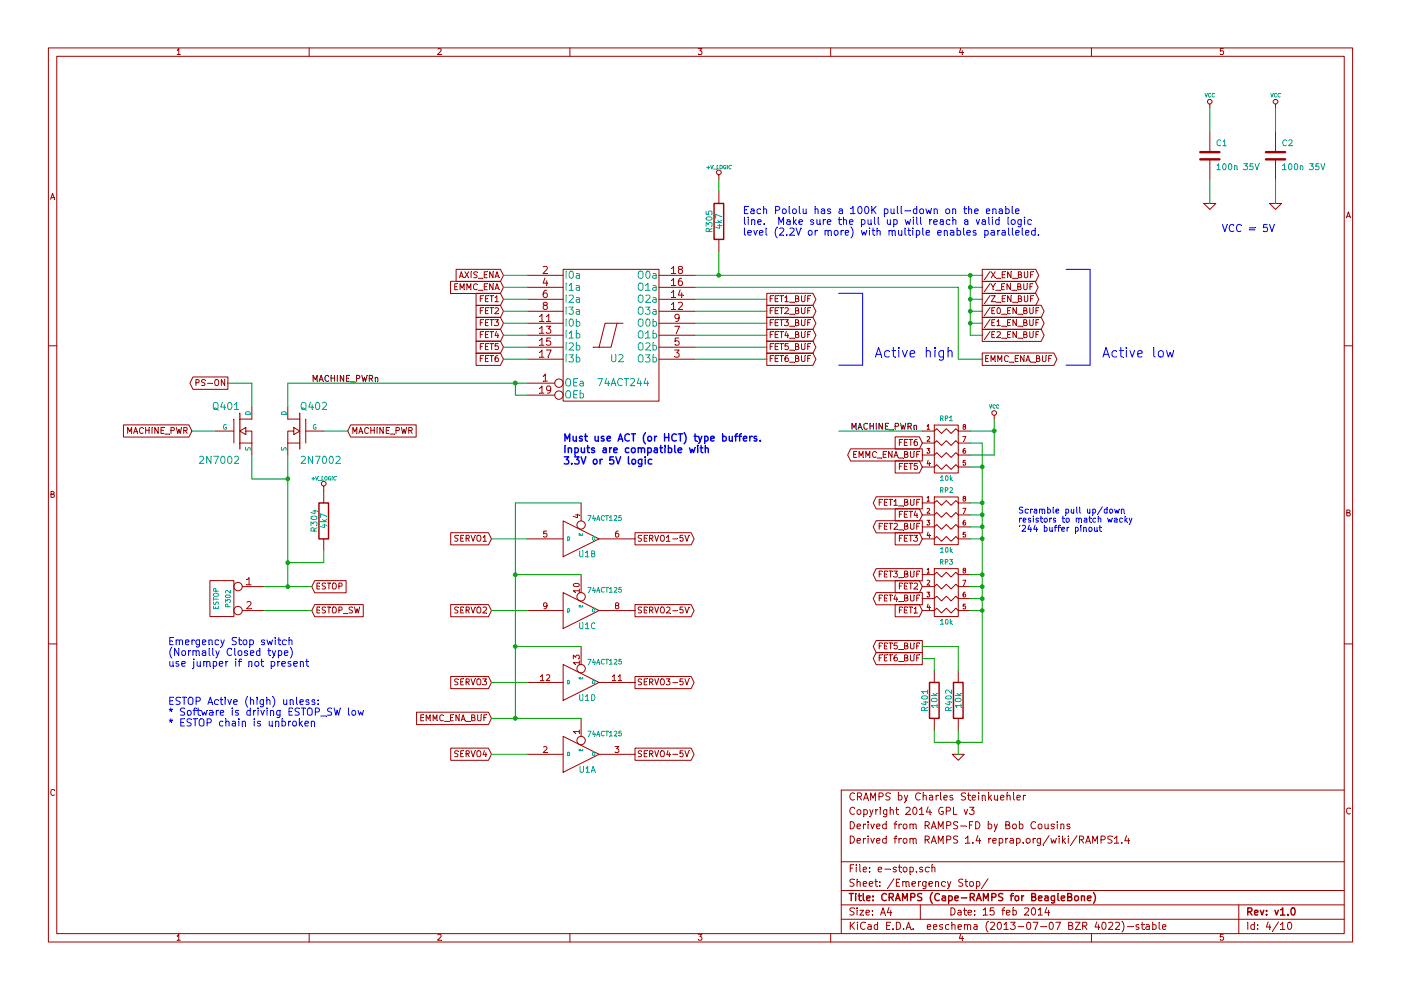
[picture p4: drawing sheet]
EESchema Schematic File Version 2
LIBS:power
LIBS:device
LIBS:transistors
LIBS:conn
LIBS:linear
LIBS:regul
LIBS:74xx
LIBS:cmos4000
LIBS:adc-dac
LIBS:memory
LIBS:xilinx
LIBS:special
LIBS:microcontrollers
LIBS:dsp
LIBS:microchip
LIBS:analog_switches
LIBS:motorola
LIBS:texas
LIBS:intel
LIBS:audio
LIBS:interface
LIBS:digital-audio
LIBS:philips
LIBS:display
LIBS:cypress
LIBS:siliconi
LIBS:opto
LIBS:atmel
LIBS:contrib
LIBS:valves
LIBS:RMC
LIBS:arduino_shieldsNCL
LIBS:opendous
LIBS:beaglebone
LIBS:beagleboneblack
LIBS:CRAMPS-cache
EELAYER 27 0
EELAYER END
$Descr A4 11693 8268
encoding utf-8
Sheet 4 10
Title "CRAMPS (Cape-RAMPS for BeagleBone)"
Date "15 feb 2014"
Rev "v1.0"
Comp ""
Comment1 "Derived from RAMPS 1.4 reprap.org/wiki/RAMPS1.4"
Comment2 "Derived from RAMPS-FD by Bob Cousins"
Comment3 "Copyright 2014 GPL v3"
Comment4 "CRAMPS by Charles Steinkuehler"
$EndDescr
$Comp
L R_PACK4 RP1
U 1 1
P 7900 3950
F 0 "RP1" H 7900 4400 40  0000 C CNN
F 1 "10k" H 7900 3900 40  0000 C CNN
F 2 "" H 7900 3950 60  0001 C CNN
F 3 "" H 7900 3950 60  0001 C CNN
F 4 "Bourns" H 6250 6550 60  0001 C CNN "Mfg"
F 5 "CAT16-103J4LF" H 6250 6550 60  0001 C CNN "PartNo"
    1    7900 3950
    1    0    0    -1  
$EndComp
$Comp
L R_PACK4 RP3
U 1 1
P 7900 5150
F 0 "RP3" H 7900 5600 40  0000 C CNN
F 1 "10k" H 7900 5100 40  0000 C CNN
F 2 "" H 7900 5150 60  0001 C CNN
F 3 "" H 7900 5150 60  0001 C CNN
F 4 "Bourns" H 6250 6550 60  0001 C CNN "Mfg"
F 5 "CAT16-103J4LF" H 6250 6550 60  0001 C CNN "PartNo"
    1    7900 5150
    1    0    0    -1  
$EndComp
$Comp
L R_PACK4 RP2
U 1 1
P 7900 4550
F 0 "RP2" H 7900 5000 40  0000 C CNN
F 1 "10k" H 7900 4500 40  0000 C CNN
F 2 "" H 7900 4550 60  0001 C CNN
F 3 "" H 7900 4550 60  0001 C CNN
F 4 "Bourns" H 6250 6550 60  0001 C CNN "Mfg"
F 5 "CAT16-103J4LF" H 6250 6550 60  0001 C CNN "PartNo"
    1    7900 4550
    1    0    0    -1  
$EndComp
Text Notes 1400 5400 0    60   ~ 0
Emergency Stop switch\n(Normally Closed type)\nuse jumper if not present\n\n
Text GLabel 6400 2800 2    50   Output ~ 0
FET4_BUF
Text GLabel 6400 2700 2    50   Output ~ 0
FET3_BUF
Text GLabel 4200 2800 0    50   Input ~ 0
FET4
Text GLabel 4200 2700 0    50   Input ~ 0
FET3
$Comp
L 74LS125 U1
U 1 1
P 4850 6300
F 0 "U1" H 4850 6400 50  0000 L BNN
F 1 "74ACT125" H 4900 6150 40  0000 L TNN
F 2 "" H 4850 6300 60  0001 C CNN
F 3 "" H 4850 6300 60  0001 C CNN
F 4 "On Semi" H 6250 6550 60  0001 C CNN "Mfg"
F 5 "MC74ACT125DG" H 6250 6550 60  0001 C CNN "PartNo"
    1    4850 6300
    1    0    0    1   
$EndComp
$Comp
L 74LS125 U1
U 4 1
P 4850 5700
F 0 "U1" H 4850 5800 50  0000 L BNN
F 1 "74ACT125" H 4900 5550 40  0000 L TNN
F 2 "" H 4850 5700 60  0001 C CNN
F 3 "" H 4850 5700 60  0001 C CNN
F 4 "On Semi" H 6250 6550 60  0001 C CNN "Mfg"
F 5 "MC74ACT125DG" H 6250 6550 60  0001 C CNN "PartNo"
    4    4850 5700
    1    0    0    1   
$EndComp
$Comp
L 74LS125 U1
U 3 1
P 4850 5100
F 0 "U1" H 4850 5200 50  0000 L BNN
F 1 "74ACT125" H 4900 4950 40  0000 L TNN
F 2 "" H 4850 5100 60  0001 C CNN
F 3 "" H 4850 5100 60  0001 C CNN
F 4 "On Semi" H 6250 6550 60  0001 C CNN "Mfg"
F 5 "MC74ACT125DG" H 6250 6550 60  0001 C CNN "PartNo"
    3    4850 5100
    1    0    0    1   
$EndComp
$Comp
L 74LS125 U1
U 2 1
P 4850 4500
F 0 "U1" H 4850 4600 50  0000 L BNN
F 1 "74ACT125" H 4900 4350 40  0000 L TNN
F 2 "" H 4850 4500 60  0001 C CNN
F 3 "" H 4850 4500 60  0001 C CNN
F 4 "On Semi" H 6250 6550 60  0001 C CNN "Mfg"
F 5 "MC74ACT125DG" H 6250 6550 60  0001 C CNN "PartNo"
    2    4850 4500
    1    0    0    1   
$EndComp
$Comp
L 74LS244 U2
U 1 1
P 5100 2800
F 0 "U2" H 5150 2600 60  0000 C CNN
F 1 "74ACT244" H 5200 2400 60  0000 C CNN
F 2 "" H 5100 2800 60  0001 C CNN
F 3 "" H 5100 2800 60  0001 C CNN
F 4 "Fairchild" H 6250 6550 60  0001 C CNN "Mfg"
F 5 "74ACT244SC" H 6250 6550 60  0001 C CNN "PartNo"
    1    5100 2800
    1    0    0    -1  
$EndComp
$Comp
L VCC #PWR049
U 1 1
P 10650 900
F 0 "#PWR049" H 10650 1000 30  0001 C CNN
F 1 "VCC" H 10650 1000 30  0000 C CNN
F 2 "" H 10650 900 60  0001 C CNN
F 3 "" H 10650 900 60  0001 C CNN
    1    10650 900 
    1    0    0    -1  
$EndComp
$Comp
L GND #PWR050
U 1 1
P 10650 1700
F 0 "#PWR050" H 10650 1700 30  0001 C CNN
F 1 "GND" H 10650 1630 30  0001 C CNN
F 2 "" H 10650 1700 60  0001 C CNN
F 3 "" H 10650 1700 60  0001 C CNN
    1    10650 1700
    1    0    0    -1  
$EndComp
$Comp
L C C2
U 1 1
P 10650 1300
F 0 "C2" H 10700 1400 50  0000 L CNN
F 1 "100n 35V" H 10700 1200 50  0000 L CNN
F 2 "" H 10650 1300 60  0001 C CNN
F 3 "" H 10650 1300 60  0001 C CNN
F 4 "Taiyo Yuden" H 6250 6550 60  0001 C CNN "Mfg"
F 5 "GMK212BJ104KGHT" H 6250 6550 60  0001 C CNN "PartNo"
    1    10650 1300
    1    0    0    -1  
$EndComp
$Comp
L C C1
U 1 1
P 10100 1300
F 0 "C1" H 10150 1400 50  0000 L CNN
F 1 "100n 35V" H 10150 1200 50  0000 L CNN
F 2 "" H 10100 1300 60  0001 C CNN
F 3 "" H 10100 1300 60  0001 C CNN
F 4 "Taiyo Yuden" H 6250 6550 60  0001 C CNN "Mfg"
F 5 "GMK212BJ104KGHT" H 6250 6550 60  0001 C CNN "PartNo"
    1    10100 1300
    1    0    0    -1  
$EndComp
$Comp
L GND #PWR051
U 1 1
P 10100 1700
F 0 "#PWR051" H 10100 1700 30  0001 C CNN
F 1 "GND" H 10100 1630 30  0001 C CNN
F 2 "" H 10100 1700 60  0001 C CNN
F 3 "" H 10100 1700 60  0001 C CNN
    1    10100 1700
    1    0    0    -1  
$EndComp
$Comp
L VCC #PWR052
U 1 1
P 10100 900
F 0 "#PWR052" H 10100 1000 30  0001 C CNN
F 1 "VCC" H 10100 1000 30  0000 C CNN
F 2 "" H 10100 900 60  0001 C CNN
F 3 "" H 10100 900 60  0001 C CNN
    1    10100 900 
    1    0    0    -1  
$EndComp
Text GLabel 6400 2600 2    50   Output ~ 0
FET2_BUF
Text GLabel 6400 2500 2    50   Output ~ 0
FET1_BUF
Text GLabel 4200 2600 0    50   Input ~ 0
FET2
Text GLabel 4200 2500 0    50   Input ~ 0
FET1
$Comp
L R R305
U 1 1
P 6000 1850
F 0 "R305" V 6080 1850 50  0000 C CNN
F 1 "4k7" V 6000 1850 50  0000 C CNN
F 2 "" H 6000 1850 60  0001 C CNN
F 3 "" H 6000 1850 60  0001 C CNN
F 4 "Stackpole" H 6250 6550 60  0001 C CNN "Mfg"
F 5 "RMCF0805FT4K70" H 6250 6550 60  0001 C CNN "PartNo"
F 6 "KOA" H 6250 6550 60  0001 C CNN "AltMfg"
F 7 "RK73H2ATTD4701F" H 6250 6550 60  0001 C CNN "AltPartNo"
    1    6000 1850
    -1   0    0    -1  
$EndComp
$Comp
L +V_LOGIC #PWR053
U 1 1
P 2700 4100
F 0 "#PWR053" H 2700 4070 30  0001 C CNN
F 1 "+V_LOGIC" H 2700 4200 30  0000 C CNN
F 2 "" H 2700 4100 60  0001 C CNN
F 3 "" H 2700 4100 60  0001 C CNN
    1    2700 4100
    -1   0    0    -1  
$EndComp
$Comp
L CONN_2 P302
U 1 1
P 1850 5000
F 0 "P302" V 1800 5000 40  0000 C CNN
F 1 "ESTOP" V 1900 5000 40  0000 C CNN
F 2 "" H 1850 5000 60  0001 C CNN
F 3 "" H 1850 5000 60  0001 C CNN
F 4 "Molex" H 6250 6550 60  0001 C CNN "Mfg"
F 5 "22-23-2021" H 6250 6550 60  0001 C CNN "PartNo"
    1    1850 5000
    -1   0    0    -1  
$EndComp
$Comp
L R R304
U 1 1
P 2700 4350
F 0 "R304" V 2780 4350 50  0000 C CNN
F 1 "4k7" V 2700 4350 50  0000 C CNN
F 2 "" H 2700 4350 60  0001 C CNN
F 3 "" H 2700 4350 60  0001 C CNN
F 4 "Stackpole" H 6250 6550 60  0001 C CNN "Mfg"
F 5 "RMCF0805FT4K70" H 6250 6550 60  0001 C CNN "PartNo"
F 6 "KOA" H 6250 6550 60  0001 C CNN "AltMfg"
F 7 "RK73H2ATTD4701F" H 6250 6550 60  0001 C CNN "AltPartNo"
    1    2700 4350
    -1   0    0    -1  
$EndComp
Text GLabel 8200 2300 2    50   Output ~ 0
/X_EN_BUF
Text GLabel 8200 2400 2    50   Output ~ 0
/Y_EN_BUF
Text GLabel 8200 2500 2    50   Output ~ 0
/Z_EN_BUF
Text GLabel 8200 2700 2    50   Output ~ 0
/E1_EN_BUF
Text GLabel 8200 2600 2    50   Output ~ 0
/E0_EN_BUF
Text GLabel 8200 2800 2    50   Output ~ 0
/E2_EN_BUF
Text GLabel 4200 2400 0    50   Input ~ 0
EMMC_ENA
Text GLabel 4200 2300 0    50   Input ~ 0
AXIS_ENA
Text GLabel 4200 2900 0    50   Input ~ 0
FET5
Text GLabel 4200 3000 0    50   Input ~ 0
FET6
Text GLabel 6400 2900 2    50   Output ~ 0
FET5_BUF
Text GLabel 6400 3000 2    50   Output ~ 0
FET6_BUF
Text Notes 9200 3000 0    80   ~ 0
Active low
Text Notes 7300 3000 0    80   ~ 0
Active high
$Comp
L R R401
U 1 1
P 7800 5850
F 0 "R401" V 7880 5850 50  0000 C CNN
F 1 "10k" V 7800 5850 50  0000 C CNN
F 2 "" H 7800 5850 60  0001 C CNN
F 3 "" H 7800 5850 60  0001 C CNN
F 4 "Stackpole" H 6250 6550 60  0001 C CNN "Mfg"
F 5 "RMCF0805FT10K0" H 6250 6550 60  0001 C CNN "PartNo"
F 6 "KOA" H 6250 6550 60  0001 C CNN "AltMfg"
F 7 "RK73H2ATTD1002F" H 6250 6550 60  0001 C CNN "AltPartNo"
    1    7800 5850
    -1   0    0    -1  
$EndComp
$Comp
L R R402
U 1 1
P 8000 5850
F 0 "R402" V 8080 5850 50  0000 C CNN
F 1 "10k" V 8000 5850 50  0000 C CNN
F 2 "" H 8000 5850 60  0001 C CNN
F 3 "" H 8000 5850 60  0001 C CNN
F 4 "Stackpole" H 6250 6550 60  0001 C CNN "Mfg"
F 5 "RMCF0805FT10K0" H 6250 6550 60  0001 C CNN "PartNo"
F 6 "KOA" H 6250 6550 60  0001 C CNN "AltMfg"
F 7 "RK73H2ATTD1002F" H 6250 6550 60  0001 C CNN "AltPartNo"
    1    8000 5850
    -1   0    0    -1  
$EndComp
$Comp
L GND #PWR054
U 1 1
P 8000 6300
F 0 "#PWR054" H 8000 6300 30  0001 C CNN
F 1 "GND" H 8000 6230 30  0001 C CNN
F 2 "" H 8000 6300 60  0001 C CNN
F 3 "" H 8000 6300 60  0001 C CNN
    1    8000 6300
    1    0    0    -1  
$EndComp
Text Notes 10200 1950 0    60   ~ 0
VCC = 5V 
Text Notes 4700 3700 0    60   ~ 12
Must use ACT (or HCT) type buffers. \nInputs are compatible with \n3.3V or 5V logic
Text Notes 6200 1800 0    60   ~ 0
Each Pololu has a 100K pull-down on the enable \nline.  Make sure the pull up will reach a valid logic \nlevel (2.2V or more) with multiple enables paralleled.
Text GLabel 2600 4900 2    50   Input ~ 0
ESTOP
Text GLabel 2600 5100 2    50   Input ~ 0
ESTOP_SW
Text Notes 1400 5900 0    60   ~ 0
ESTOP Active (high) unless:\n* Software is driving ESTOP_SW low\n* ESTOP chain is unbroken
Text GLabel 8200 3000 2    50   Output ~ 0
EMMC_ENA_BUF
Text GLabel 1900 3200 0    50   Output ~ 0
PS-ON
Text GLabel 1600 3600 0    50   Input ~ 0
MACHINE_PWR
$Comp
L MOSFET_N Q401
U 1 1
P 2000 3600
F 0 "Q401" H 2000 3800 60  0000 R CNN
F 1 "2N7002" H 2000 3350 60  0000 R CNN
F 2 "~" H 2000 3600 60  0000 C CNN
F 3 "~" H 2000 3600 60  0000 C CNN
F 4 "Diodes Inc." H 6250 6550 60  0001 C CNN "Mfg"
F 5 "2N7002K-7" H 6250 6550 60  0001 C CNN "PartNo"
    1    2000 3600
    1    0    0    -1  
$EndComp
Text GLabel 2900 3600 2    50   Input ~ 0
MACHINE_PWR
$Comp
L MOSFET_N Q402
U 1 1
P 2500 3600
F 0 "Q402" H 2500 3800 60  0000 R CNN
F 1 "2N7002" H 2500 3350 60  0000 R CNN
F 2 "~" H 2500 3600 60  0000 C CNN
F 3 "~" H 2500 3600 60  0000 C CNN
F 4 "Diodes Inc." H 6250 6550 60  0001 C CNN "Mfg"
F 5 "2N7002K-7" H 6250 6550 60  0001 C CNN "PartNo"
    1    2500 3600
    -1   0    0    -1  
$EndComp
Text Label 2600 3200 0    50   ~ 0
MACHINE_PWRn
$Comp
L +V_LOGIC #PWR055
U 1 1
P 6000 1500
F 0 "#PWR055" H 6000 1470 30  0001 C CNN
F 1 "+V_LOGIC" H 6000 1600 30  0000 C CNN
F 2 "" H 6000 1500 60  0001 C CNN
F 3 "" H 6000 1500 60  0001 C CNN
    1    6000 1500
    -1   0    0    -1  
$EndComp
Text GLabel 4100 6000 0    50   Input ~ 0
EMMC_ENA_BUF
Text GLabel 4100 4500 0    50   Input ~ 0
SERVO1
Text GLabel 4100 5100 0    50   Input ~ 0
SERVO2
Text GLabel 4100 5700 0    50   Input ~ 0
SERVO3
Text GLabel 4100 6300 0    50   Input ~ 0
SERVO4
Text GLabel 5300 4500 2    50   Output ~ 0
SERVO1-5V
Text GLabel 5300 5100 2    50   Output ~ 0
SERVO2-5V
Text GLabel 5300 5700 2    50   Output ~ 0
SERVO3-5V
Text GLabel 5300 6300 2    50   Output ~ 0
SERVO4-5V
Text GLabel 7700 4300 0    50   Input ~ 0
FET4
Text GLabel 7700 4500 0    50   Input ~ 0
FET3
Text GLabel 7700 4900 0    50   Input ~ 0
FET2
Text GLabel 7700 5100 0    50   Input ~ 0
FET1
Text GLabel 7700 3900 0    50   Input ~ 0
FET5
Text GLabel 7700 3700 0    50   Input ~ 0
FET6
Text GLabel 7700 5000 0    50   Output ~ 0
FET4_BUF
Text GLabel 7700 4800 0    50   Output ~ 0
FET3_BUF
Text GLabel 7700 4400 0    50   Output ~ 0
FET2_BUF
Text GLabel 7700 4200 0    50   Output ~ 0
FET1_BUF
Text GLabel 7700 5400 0    50   Output ~ 0
FET5_BUF
Text GLabel 7700 5500 0    50   Output ~ 0
FET6_BUF
Text GLabel 7700 3800 0    50   Output ~ 0
EMMC_ENA_BUF
Text Label 7100 3600 0    50   ~ 0
MACHINE_PWRn
Wire Wire Line
    5800 3000 6400 3000
Connection ~ 4300 5400
Wire Wire Line
    4100 6000 4850 6000
Wire Wire Line
    4300 3200 4300 3300
Wire Wire Line
    4300 4200 4300 6000
Wire Wire Line
    4300 4800 4850 4800
Wire Wire Line
    4300 3300 4400 3300
Wire Wire Line
    4200 2900 4400 2900
Wire Wire Line
    10650 1700 10650 1500
Wire Wire Line
    10100 900  10100 1100
Wire Wire Line
    5800 2500 6400 2500
Wire Wire Line
    5800 2300 8200 2300
Wire Wire Line
    5800 2400 8000 2400
Wire Wire Line
    5800 2600 6400 2600
Wire Wire Line
    5800 2800 6400 2800
Wire Wire Line
    4200 3000 4400 3000
Wire Wire Line
    5800 2900 6400 2900
Wire Wire Line
    10100 1500 10100 1700
Wire Wire Line
    10650 1100 10650 900 
Wire Wire Line
    4300 4200 4850 4200
Wire Wire Line
    4300 5400 4850 5400
Connection ~ 4300 4800
Wire Notes Line
    8900 2250 9100 2250
Wire Notes Line
    7200 2450 7200 3050
Wire Notes Line
    7200 3050 7000 3050
Wire Wire Line
    8000 6100 8000 6300
Wire Wire Line
    7800 6100 7800 6200
Wire Wire Line
    7800 6200 8200 6200
Connection ~ 8000 6200
Wire Notes Line
    8900 3050 9100 3050
Wire Notes Line
    9100 3050 9100 2250
Wire Notes Line
    7000 2450 7200 2450
Wire Wire Line
    2200 4900 2600 4900
Connection ~ 2400 4900
Wire Wire Line
    2200 5100 2600 5100
Wire Wire Line
    8100 2600 8200 2600
Wire Wire Line
    8100 2300 8100 2800
Wire Wire Line
    8100 2400 8200 2400
Connection ~ 8100 2400
Wire Wire Line
    8100 2500 8200 2500
Connection ~ 8100 2500
Connection ~ 8100 2300
Wire Wire Line
    5800 2700 6400 2700
Connection ~ 4300 3200
Wire Wire Line
    1600 3600 1800 3600
Wire Wire Line
    2900 3600 2700 3600
Wire Wire Line
    2400 3200 4400 3200
Wire Wire Line
    8000 2400 8000 3000
Wire Wire Line
    8000 3000 8200 3000
Wire Wire Line
    8100 2800 8200 2800
Connection ~ 8100 2600
Wire Wire Line
    8200 2700 8100 2700
Connection ~ 8100 2700
Wire Wire Line
    6000 1500 6000 1600
Wire Wire Line
    6000 2100 6000 2300
Connection ~ 6000 2300
Wire Wire Line
    2100 3800 2100 4000
Wire Wire Line
    2100 4000 2400 4000
Wire Wire Line
    2400 3800 2400 4900
Connection ~ 2400 4000
Wire Wire Line
    2700 4600 2700 4700
Wire Wire Line
    2700 4700 2400 4700
Connection ~ 2400 4700
Wire Wire Line
    2100 3400 2100 3200
Wire Wire Line
    2100 3200 1900 3200
Wire Wire Line
    4100 4500 4400 4500
Wire Wire Line
    4100 5100 4400 5100
Wire Wire Line
    4100 5700 4400 5700
Connection ~ 4300 6000
Wire Wire Line
    4100 6300 4400 6300
Wire Wire Line
    4200 2300 4400 2300
Wire Wire Line
    4200 2400 4400 2400
Wire Wire Line
    4200 2500 4400 2500
Wire Wire Line
    4200 2600 4400 2600
Wire Wire Line
    4200 2700 4400 2700
Wire Wire Line
    4200 2800 4400 2800
Wire Wire Line
    8100 3700 8200 3700
Wire Wire Line
    8200 3700 8200 6200
Wire Wire Line
    8100 5100 8200 5100
Connection ~ 8200 5100
Wire Wire Line
    8100 5000 8200 5000
Connection ~ 8200 5000
Wire Wire Line
    8100 4900 8200 4900
Connection ~ 8200 4900
Wire Wire Line
    8100 4800 8200 4800
Connection ~ 8200 4800
Wire Wire Line
    8100 4500 8200 4500
Connection ~ 8200 4500
Wire Wire Line
    8100 4400 8200 4400
Connection ~ 8200 4400
Wire Wire Line
    8100 4300 8200 4300
Connection ~ 8200 4300
Wire Wire Line
    8100 4200 8200 4200
Connection ~ 8200 4200
Wire Wire Line
    8100 3900 8200 3900
Connection ~ 8200 3900
Wire Wire Line
    8300 3800 8100 3800
Wire Wire Line
    8300 3500 8300 3800
Wire Wire Line
    8100 3600 8300 3600
Connection ~ 8300 3600
Wire Wire Line
    7700 3600 7000 3600
Wire Wire Line
    7700 5500 7800 5500
Wire Wire Line
    7800 5500 7800 5600
Wire Wire Line
    7700 5400 8000 5400
Wire Wire Line
    8000 5400 8000 5600
Wire Wire Line
    2400 3200 2400 3400
Text Notes 8500 4300 0    50   ~ 0
Scramble pull up/down\nresistors to match wacky\n'244 buffer pinout
$Comp
L VCC #PWR056
U 1 1
P 8300 3500
F 0 "#PWR056" H 8300 3600 30  0001 C CNN
F 1 "VCC" H 8300 3600 30  0000 C CNN
F 2 "" H 8300 3500 60  0001 C CNN
F 3 "" H 8300 3500 60  0001 C CNN
    1    8300 3500
    1    0    0    -1  
$EndComp
$EndSCHEMATC
